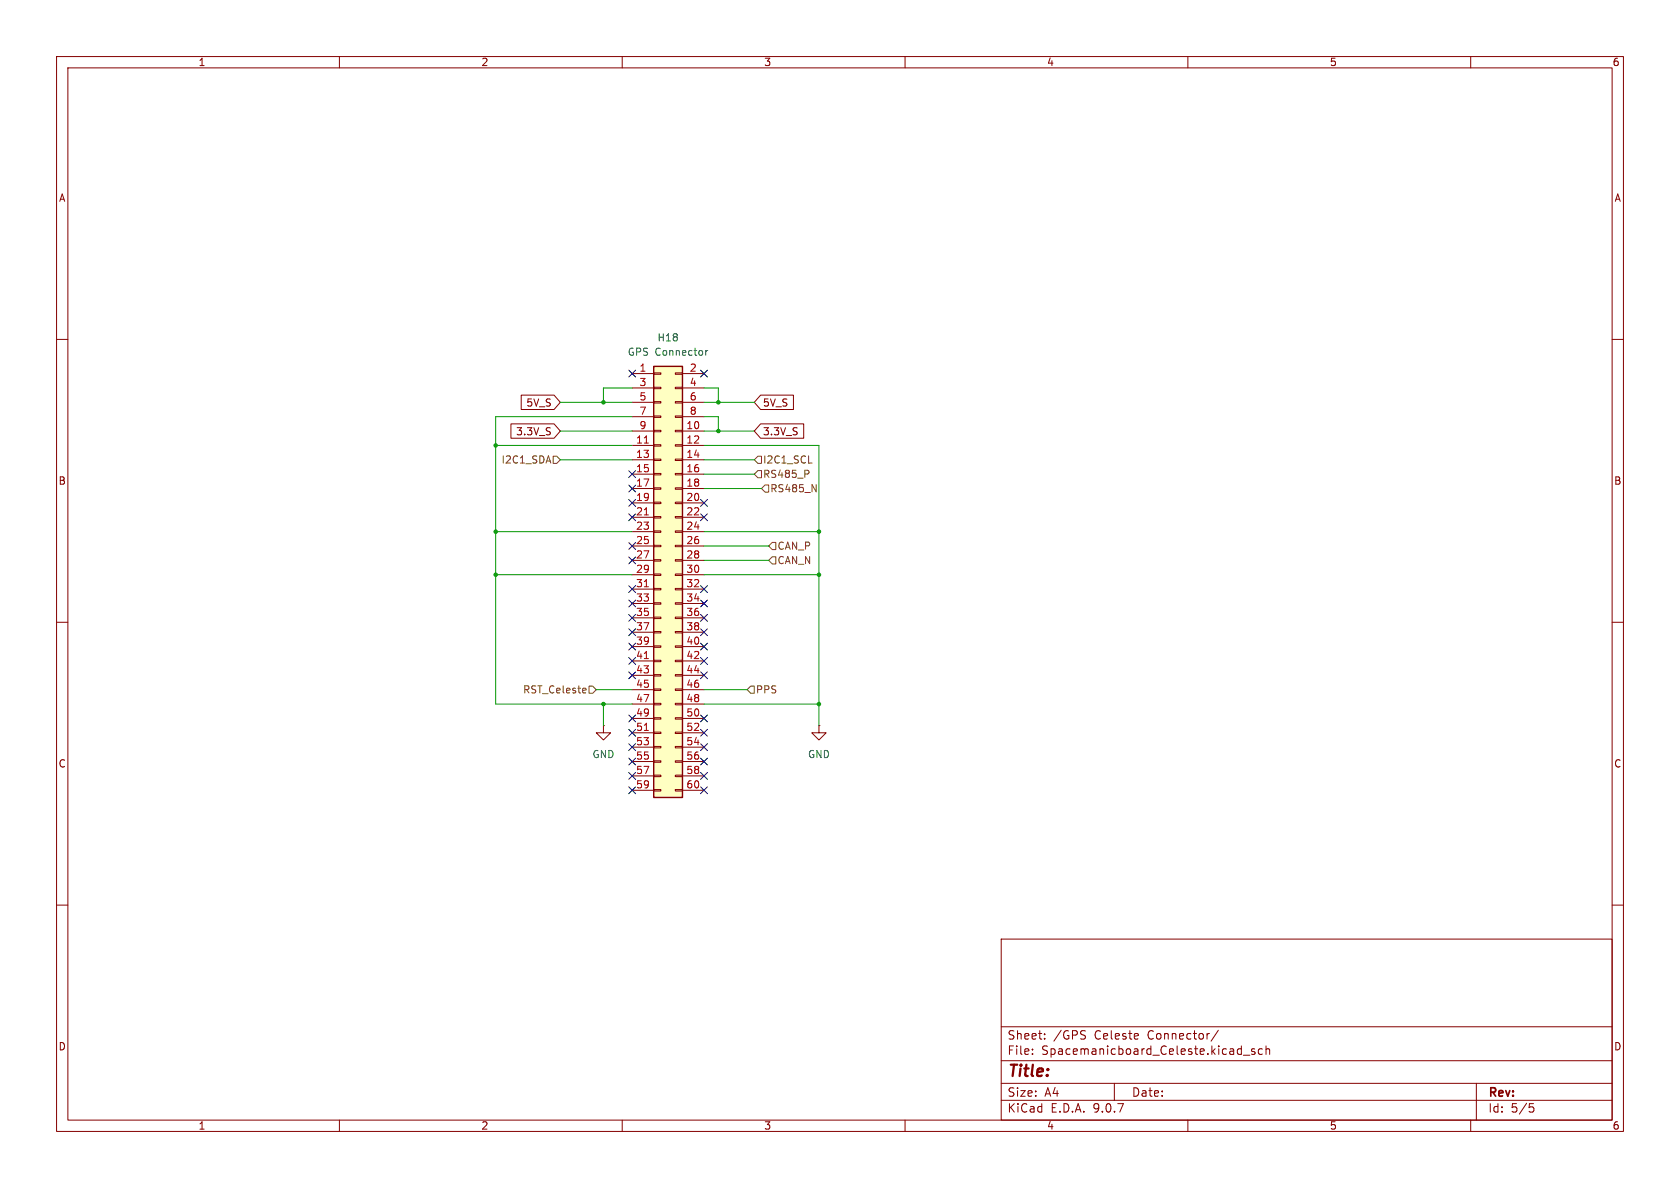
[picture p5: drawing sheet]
(kicad_sch
 (version 20250114)
 (generator "eeschema")
 (generator_version "9.0")
 (paper "A4")
 (lib_symbols
  (symbol "Connector_Generic:Conn_02x30_Odd_Even"
   (pin_names
    (offset 1.016) (hide yes)) (exclude_from_sim no) (in_bom yes) (on_board yes)
   (property "Reference" "J" (at 1.27 38.1 0) (effects (font (size 1.27 1.27))))
   (property "Value" "Conn_02x30_Odd_Even" (at 1.27 -40.64 0) (effects (font (size 1.27 1.27))))
   (property "Footprint" "" (at 0 0 0) (effects (font (size 1.27 1.27)) (hide yes)))
   (property "Datasheet" "~" (at 0 0 0) (effects (font (size 1.27 1.27)) (hide yes)))
   (property "Description" "Generic connector, double row, 02x30, odd/even pin numbering scheme (row 1 odd numbers, row 2 even numbers), script generated (kicad-library-utils/schlib/autogen/connector/)" (at 0 0 0) (effects (font (size 1.27 1.27)) (hide yes)))
   (symbol "Conn_02x30_Odd_Even_1_1"
    (rectangle (start -1.27 36.83) (end 3.81 -39.37) (stroke (width 0.254) (type default)) (fill (type background)))
    (rectangle (start -1.27 35.687) (end 0 35.433) (stroke (width 0.1524) (type default)) (fill (type none)))
    (rectangle (start -1.27 33.147) (end 0 32.893) (stroke (width 0.1524) (type default)) (fill (type none)))
    (rectangle (start -1.27 30.607) (end 0 30.353) (stroke (width 0.1524) (type default)) (fill (type none)))
    (rectangle (start -1.27 28.067) (end 0 27.813) (stroke (width 0.1524) (type default)) (fill (type none)))
    (rectangle (start -1.27 25.527) (end 0 25.273) (stroke (width 0.1524) (type default)) (fill (type none)))
    (rectangle (start -1.27 22.987) (end 0 22.733) (stroke (width 0.1524) (type default)) (fill (type none)))
    (rectangle (start -1.27 20.447) (end 0 20.193) (stroke (width 0.1524) (type default)) (fill (type none)))
    (rectangle (start -1.27 17.907) (end 0 17.653) (stroke (width 0.1524) (type default)) (fill (type none)))
    (rectangle (start -1.27 15.367) (end 0 15.113) (stroke (width 0.1524) (type default)) (fill (type none)))
    (rectangle (start -1.27 12.827) (end 0 12.573) (stroke (width 0.1524) (type default)) (fill (type none)))
    (rectangle (start -1.27 10.287) (end 0 10.033) (stroke (width 0.1524) (type default)) (fill (type none)))
    (rectangle (start -1.27 7.747) (end 0 7.493) (stroke (width 0.1524) (type default)) (fill (type none)))
    (rectangle (start -1.27 5.207) (end 0 4.953) (stroke (width 0.1524) (type default)) (fill (type none)))
    (rectangle (start -1.27 2.667) (end 0 2.413) (stroke (width 0.1524) (type default)) (fill (type none)))
    (rectangle (start -1.27 0.127) (end 0 -0.127) (stroke (width 0.1524) (type default)) (fill (type none)))
    (rectangle (start -1.27 -2.413) (end 0 -2.667) (stroke (width 0.1524) (type default)) (fill (type none)))
    (rectangle (start -1.27 -4.953) (end 0 -5.207) (stroke (width 0.1524) (type default)) (fill (type none)))
    (rectangle (start -1.27 -7.493) (end 0 -7.747) (stroke (width 0.1524) (type default)) (fill (type none)))
    (rectangle (start -1.27 -10.033) (end 0 -10.287) (stroke (width 0.1524) (type default)) (fill (type none)))
    (rectangle (start -1.27 -12.573) (end 0 -12.827) (stroke (width 0.1524) (type default)) (fill (type none)))
    (rectangle (start -1.27 -15.113) (end 0 -15.367) (stroke (width 0.1524) (type default)) (fill (type none)))
    (rectangle (start -1.27 -17.653) (end 0 -17.907) (stroke (width 0.1524) (type default)) (fill (type none)))
    (rectangle (start -1.27 -20.193) (end 0 -20.447) (stroke (width 0.1524) (type default)) (fill (type none)))
    (rectangle (start -1.27 -22.733) (end 0 -22.987) (stroke (width 0.1524) (type default)) (fill (type none)))
    (rectangle (start -1.27 -25.273) (end 0 -25.527) (stroke (width 0.1524) (type default)) (fill (type none)))
    (rectangle (start -1.27 -27.813) (end 0 -28.067) (stroke (width 0.1524) (type default)) (fill (type none)))
    (rectangle (start -1.27 -30.353) (end 0 -30.607) (stroke (width 0.1524) (type default)) (fill (type none)))
    (rectangle (start -1.27 -32.893) (end 0 -33.147) (stroke (width 0.1524) (type default)) (fill (type none)))
    (rectangle (start -1.27 -35.433) (end 0 -35.687) (stroke (width 0.1524) (type default)) (fill (type none)))
    (rectangle (start -1.27 -37.973) (end 0 -38.227) (stroke (width 0.1524) (type default)) (fill (type none)))
    (rectangle (start 3.81 35.687) (end 2.54 35.433) (stroke (width 0.1524) (type default)) (fill (type none)))
    (rectangle (start 3.81 33.147) (end 2.54 32.893) (stroke (width 0.1524) (type default)) (fill (type none)))
    (rectangle (start 3.81 30.607) (end 2.54 30.353) (stroke (width 0.1524) (type default)) (fill (type none)))
    (rectangle (start 3.81 28.067) (end 2.54 27.813) (stroke (width 0.1524) (type default)) (fill (type none)))
    (rectangle (start 3.81 25.527) (end 2.54 25.273) (stroke (width 0.1524) (type default)) (fill (type none)))
    (rectangle (start 3.81 22.987) (end 2.54 22.733) (stroke (width 0.1524) (type default)) (fill (type none)))
    (rectangle (start 3.81 20.447) (end 2.54 20.193) (stroke (width 0.1524) (type default)) (fill (type none)))
    (rectangle (start 3.81 17.907) (end 2.54 17.653) (stroke (width 0.1524) (type default)) (fill (type none)))
    (rectangle (start 3.81 15.367) (end 2.54 15.113) (stroke (width 0.1524) (type default)) (fill (type none)))
    (rectangle (start 3.81 12.827) (end 2.54 12.573) (stroke (width 0.1524) (type default)) (fill (type none)))
    (rectangle (start 3.81 10.287) (end 2.54 10.033) (stroke (width 0.1524) (type default)) (fill (type none)))
    (rectangle (start 3.81 7.747) (end 2.54 7.493) (stroke (width 0.1524) (type default)) (fill (type none)))
    (rectangle (start 3.81 5.207) (end 2.54 4.953) (stroke (width 0.1524) (type default)) (fill (type none)))
    (rectangle (start 3.81 2.667) (end 2.54 2.413) (stroke (width 0.1524) (type default)) (fill (type none)))
    (rectangle (start 3.81 0.127) (end 2.54 -0.127) (stroke (width 0.1524) (type default)) (fill (type none)))
    (rectangle (start 3.81 -2.413) (end 2.54 -2.667) (stroke (width 0.1524) (type default)) (fill (type none)))
    (rectangle (start 3.81 -4.953) (end 2.54 -5.207) (stroke (width 0.1524) (type default)) (fill (type none)))
    (rectangle (start 3.81 -7.493) (end 2.54 -7.747) (stroke (width 0.1524) (type default)) (fill (type none)))
    (rectangle (start 3.81 -10.033) (end 2.54 -10.287) (stroke (width 0.1524) (type default)) (fill (type none)))
    (rectangle (start 3.81 -12.573) (end 2.54 -12.827) (stroke (width 0.1524) (type default)) (fill (type none)))
    (rectangle (start 3.81 -15.113) (end 2.54 -15.367) (stroke (width 0.1524) (type default)) (fill (type none)))
    (rectangle (start 3.81 -17.653) (end 2.54 -17.907) (stroke (width 0.1524) (type default)) (fill (type none)))
    (rectangle (start 3.81 -20.193) (end 2.54 -20.447) (stroke (width 0.1524) (type default)) (fill (type none)))
    (rectangle (start 3.81 -22.733) (end 2.54 -22.987) (stroke (width 0.1524) (type default)) (fill (type none)))
    (rectangle (start 3.81 -25.273) (end 2.54 -25.527) (stroke (width 0.1524) (type default)) (fill (type none)))
    (rectangle (start 3.81 -27.813) (end 2.54 -28.067) (stroke (width 0.1524) (type default)) (fill (type none)))
    (rectangle (start 3.81 -30.353) (end 2.54 -30.607) (stroke (width 0.1524) (type default)) (fill (type none)))
    (rectangle (start 3.81 -32.893) (end 2.54 -33.147) (stroke (width 0.1524) (type default)) (fill (type none)))
    (rectangle (start 3.81 -35.433) (end 2.54 -35.687) (stroke (width 0.1524) (type default)) (fill (type none)))
    (rectangle (start 3.81 -37.973) (end 2.54 -38.227) (stroke (width 0.1524) (type default)) (fill (type none)))
    (pin passive line (at -5.08 35.56 0) (length 3.81) (name "Pin_1" (effects (font (size 1.27 1.27)))) (number "1" (effects (font (size 1.27 1.27)))))
    (pin passive line (at -5.08 33.02 0) (length 3.81) (name "Pin_3" (effects (font (size 1.27 1.27)))) (number "3" (effects (font (size 1.27 1.27)))))
    (pin passive line (at -5.08 30.48 0) (length 3.81) (name "Pin_5" (effects (font (size 1.27 1.27)))) (number "5" (effects (font (size 1.27 1.27)))))
    (pin passive line (at -5.08 27.94 0) (length 3.81) (name "Pin_7" (effects (font (size 1.27 1.27)))) (number "7" (effects (font (size 1.27 1.27)))))
    (pin passive line (at -5.08 25.4 0) (length 3.81) (name "Pin_9" (effects (font (size 1.27 1.27)))) (number "9" (effects (font (size 1.27 1.27)))))
    (pin passive line (at -5.08 22.86 0) (length 3.81) (name "Pin_11" (effects (font (size 1.27 1.27)))) (number "11" (effects (font (size 1.27 1.27)))))
    (pin passive line (at -5.08 20.32 0) (length 3.81) (name "Pin_13" (effects (font (size 1.27 1.27)))) (number "13" (effects (font (size 1.27 1.27)))))
    (pin passive line (at -5.08 17.78 0) (length 3.81) (name "Pin_15" (effects (font (size 1.27 1.27)))) (number "15" (effects (font (size 1.27 1.27)))))
    (pin passive line (at -5.08 15.24 0) (length 3.81) (name "Pin_17" (effects (font (size 1.27 1.27)))) (number "17" (effects (font (size 1.27 1.27)))))
    (pin passive line (at -5.08 12.7 0) (length 3.81) (name "Pin_19" (effects (font (size 1.27 1.27)))) (number "19" (effects (font (size 1.27 1.27)))))
    (pin passive line (at -5.08 10.16 0) (length 3.81) (name "Pin_21" (effects (font (size 1.27 1.27)))) (number "21" (effects (font (size 1.27 1.27)))))
    (pin passive line (at -5.08 7.62 0) (length 3.81) (name "Pin_23" (effects (font (size 1.27 1.27)))) (number "23" (effects (font (size 1.27 1.27)))))
    (pin passive line (at -5.08 5.08 0) (length 3.81) (name "Pin_25" (effects (font (size 1.27 1.27)))) (number "25" (effects (font (size 1.27 1.27)))))
    (pin passive line (at -5.08 2.54 0) (length 3.81) (name "Pin_27" (effects (font (size 1.27 1.27)))) (number "27" (effects (font (size 1.27 1.27)))))
    (pin passive line (at -5.08 0 0) (length 3.81) (name "Pin_29" (effects (font (size 1.27 1.27)))) (number "29" (effects (font (size 1.27 1.27)))))
    (pin passive line (at -5.08 -2.54 0) (length 3.81) (name "Pin_31" (effects (font (size 1.27 1.27)))) (number "31" (effects (font (size 1.27 1.27)))))
    (pin passive line (at -5.08 -5.08 0) (length 3.81) (name "Pin_33" (effects (font (size 1.27 1.27)))) (number "33" (effects (font (size 1.27 1.27)))))
    (pin passive line (at -5.08 -7.62 0) (length 3.81) (name "Pin_35" (effects (font (size 1.27 1.27)))) (number "35" (effects (font (size 1.27 1.27)))))
    (pin passive line (at -5.08 -10.16 0) (length 3.81) (name "Pin_37" (effects (font (size 1.27 1.27)))) (number "37" (effects (font (size 1.27 1.27)))))
    (pin passive line (at -5.08 -12.7 0) (length 3.81) (name "Pin_39" (effects (font (size 1.27 1.27)))) (number "39" (effects (font (size 1.27 1.27)))))
    (pin passive line (at -5.08 -15.24 0) (length 3.81) (name "Pin_41" (effects (font (size 1.27 1.27)))) (number "41" (effects (font (size 1.27 1.27)))))
    (pin passive line (at -5.08 -17.78 0) (length 3.81) (name "Pin_43" (effects (font (size 1.27 1.27)))) (number "43" (effects (font (size 1.27 1.27)))))
    (pin passive line (at -5.08 -20.32 0) (length 3.81) (name "Pin_45" (effects (font (size 1.27 1.27)))) (number "45" (effects (font (size 1.27 1.27)))))
    (pin passive line (at -5.08 -22.86 0) (length 3.81) (name "Pin_47" (effects (font (size 1.27 1.27)))) (number "47" (effects (font (size 1.27 1.27)))))
    (pin passive line (at -5.08 -25.4 0) (length 3.81) (name "Pin_49" (effects (font (size 1.27 1.27)))) (number "49" (effects (font (size 1.27 1.27)))))
    (pin passive line (at -5.08 -27.94 0) (length 3.81) (name "Pin_51" (effects (font (size 1.27 1.27)))) (number "51" (effects (font (size 1.27 1.27)))))
    (pin passive line (at -5.08 -30.48 0) (length 3.81) (name "Pin_53" (effects (font (size 1.27 1.27)))) (number "53" (effects (font (size 1.27 1.27)))))
    (pin passive line (at -5.08 -33.02 0) (length 3.81) (name "Pin_55" (effects (font (size 1.27 1.27)))) (number "55" (effects (font (size 1.27 1.27)))))
    (pin passive line (at -5.08 -35.56 0) (length 3.81) (name "Pin_57" (effects (font (size 1.27 1.27)))) (number "57" (effects (font (size 1.27 1.27)))))
    (pin passive line (at -5.08 -38.1 0) (length 3.81) (name "Pin_59" (effects (font (size 1.27 1.27)))) (number "59" (effects (font (size 1.27 1.27)))))
    (pin passive line (at 7.62 35.56 180) (length 3.81) (name "Pin_2" (effects (font (size 1.27 1.27)))) (number "2" (effects (font (size 1.27 1.27)))))
    (pin passive line (at 7.62 33.02 180) (length 3.81) (name "Pin_4" (effects (font (size 1.27 1.27)))) (number "4" (effects (font (size 1.27 1.27)))))
    (pin passive line (at 7.62 30.48 180) (length 3.81) (name "Pin_6" (effects (font (size 1.27 1.27)))) (number "6" (effects (font (size 1.27 1.27)))))
    (pin passive line (at 7.62 27.94 180) (length 3.81) (name "Pin_8" (effects (font (size 1.27 1.27)))) (number "8" (effects (font (size 1.27 1.27)))))
    (pin passive line (at 7.62 25.4 180) (length 3.81) (name "Pin_10" (effects (font (size 1.27 1.27)))) (number "10" (effects (font (size 1.27 1.27)))))
    (pin passive line (at 7.62 22.86 180) (length 3.81) (name "Pin_12" (effects (font (size 1.27 1.27)))) (number "12" (effects (font (size 1.27 1.27)))))
    (pin passive line (at 7.62 20.32 180) (length 3.81) (name "Pin_14" (effects (font (size 1.27 1.27)))) (number "14" (effects (font (size 1.27 1.27)))))
    (pin passive line (at 7.62 17.78 180) (length 3.81) (name "Pin_16" (effects (font (size 1.27 1.27)))) (number "16" (effects (font (size 1.27 1.27)))))
    (pin passive line (at 7.62 15.24 180) (length 3.81) (name "Pin_18" (effects (font (size 1.27 1.27)))) (number "18" (effects (font (size 1.27 1.27)))))
    (pin passive line (at 7.62 12.7 180) (length 3.81) (name "Pin_20" (effects (font (size 1.27 1.27)))) (number "20" (effects (font (size 1.27 1.27)))))
    (pin passive line (at 7.62 10.16 180) (length 3.81) (name "Pin_22" (effects (font (size 1.27 1.27)))) (number "22" (effects (font (size 1.27 1.27)))))
    (pin passive line (at 7.62 7.62 180) (length 3.81) (name "Pin_24" (effects (font (size 1.27 1.27)))) (number "24" (effects (font (size 1.27 1.27)))))
    (pin passive line (at 7.62 5.08 180) (length 3.81) (name "Pin_26" (effects (font (size 1.27 1.27)))) (number "26" (effects (font (size 1.27 1.27)))))
    (pin passive line (at 7.62 2.54 180) (length 3.81) (name "Pin_28" (effects (font (size 1.27 1.27)))) (number "28" (effects (font (size 1.27 1.27)))))
    (pin passive line (at 7.62 0 180) (length 3.81) (name "Pin_30" (effects (font (size 1.27 1.27)))) (number "30" (effects (font (size 1.27 1.27)))))
    (pin passive line (at 7.62 -2.54 180) (length 3.81) (name "Pin_32" (effects (font (size 1.27 1.27)))) (number "32" (effects (font (size 1.27 1.27)))))
    (pin passive line (at 7.62 -5.08 180) (length 3.81) (name "Pin_34" (effects (font (size 1.27 1.27)))) (number "34" (effects (font (size 1.27 1.27)))))
    (pin passive line (at 7.62 -7.62 180) (length 3.81) (name "Pin_36" (effects (font (size 1.27 1.27)))) (number "36" (effects (font (size 1.27 1.27)))))
    (pin passive line (at 7.62 -10.16 180) (length 3.81) (name "Pin_38" (effects (font (size 1.27 1.27)))) (number "38" (effects (font (size 1.27 1.27)))))
    (pin passive line (at 7.62 -12.7 180) (length 3.81) (name "Pin_40" (effects (font (size 1.27 1.27)))) (number "40" (effects (font (size 1.27 1.27)))))
    (pin passive line (at 7.62 -15.24 180) (length 3.81) (name "Pin_42" (effects (font (size 1.27 1.27)))) (number "42" (effects (font (size 1.27 1.27)))))
    (pin passive line (at 7.62 -17.78 180) (length 3.81) (name "Pin_44" (effects (font (size 1.27 1.27)))) (number "44" (effects (font (size 1.27 1.27)))))
    (pin passive line (at 7.62 -20.32 180) (length 3.81) (name "Pin_46" (effects (font (size 1.27 1.27)))) (number "46" (effects (font (size 1.27 1.27)))))
    (pin passive line (at 7.62 -22.86 180) (length 3.81) (name "Pin_48" (effects (font (size 1.27 1.27)))) (number "48" (effects (font (size 1.27 1.27)))))
    (pin passive line (at 7.62 -25.4 180) (length 3.81) (name "Pin_50" (effects (font (size 1.27 1.27)))) (number "50" (effects (font (size 1.27 1.27)))))
    (pin passive line (at 7.62 -27.94 180) (length 3.81) (name "Pin_52" (effects (font (size 1.27 1.27)))) (number "52" (effects (font (size 1.27 1.27)))))
    (pin passive line (at 7.62 -30.48 180) (length 3.81) (name "Pin_54" (effects (font (size 1.27 1.27)))) (number "54" (effects (font (size 1.27 1.27)))))
    (pin passive line (at 7.62 -33.02 180) (length 3.81) (name "Pin_56" (effects (font (size 1.27 1.27)))) (number "56" (effects (font (size 1.27 1.27)))))
    (pin passive line (at 7.62 -35.56 180) (length 3.81) (name "Pin_58" (effects (font (size 1.27 1.27)))) (number "58" (effects (font (size 1.27 1.27)))))
    (pin passive line (at 7.62 -38.1 180) (length 3.81) (name "Pin_60" (effects (font (size 1.27 1.27)))) (number "60" (effects (font (size 1.27 1.27))))))
   (embedded_fonts no))
  (symbol "power:GND"
   (power)
   (pin_numbers (hide yes))
   (pin_names
    (offset 0) (hide yes)) (exclude_from_sim no) (in_bom yes) (on_board yes)
   (property "Reference" "#PWR" (at 0 -6.35 0) (effects (font (size 1.27 1.27)) (hide yes)))
   (property "Value" "GND" (at 0 -3.81 0) (effects (font (size 1.27 1.27))))
   (property "Footprint" "" (at 0 0 0) (effects (font (size 1.27 1.27)) (hide yes)))
   (property "Datasheet" "" (at 0 0 0) (effects (font (size 1.27 1.27)) (hide yes)))
   (property "Description" "Power symbol creates a global label with name \"GND\" , ground" (at 0 0 0) (effects (font (size 1.27 1.27)) (hide yes)))
   (symbol "GND_0_1"
    (polyline (pts (xy 0 0) (xy 0 -1.27) (xy 1.27 -1.27) (xy 0 -2.54) (xy -1.27 -1.27) (xy 0 -1.27)) (stroke (width 0) (type default)) (fill (type none))))
   (symbol "GND_1_1"
    (pin power_in line (at 0 0 270) (length 0) (name "~" (effects (font (size 1.27 1.27)))) (number "1" (effects (font (size 1.27 1.27))))))
   (embedded_fonts no)))
 (junction
  (at 144.78 93.98)
  (diameter 0)
  (color 0 0 0 0))
 (junction
  (at 127 71.12)
  (diameter 0)
  (color 0 0 0 0))
 (junction
  (at 127 76.2)
  (diameter 0)
  (color 0 0 0 0))
 (junction
  (at 144.78 124.46)
  (diameter 0)
  (color 0 0 0 0))
 (junction
  (at 87.63 101.6)
  (diameter 0)
  (color 0 0 0 0))
 (junction
  (at 87.63 93.98)
  (diameter 0)
  (color 0 0 0 0))
 (junction
  (at 106.68 124.46)
  (diameter 0)
  (color 0 0 0 0))
 (junction
  (at 106.68 71.12)
  (diameter 0)
  (color 0 0 0 0))
 (junction
  (at 144.78 101.6)
  (diameter 0)
  (color 0 0 0 0))
 (junction
  (at 87.63 78.74)
  (diameter 0)
  (color 0 0 0 0))
 (no_connect
  (at 124.46 134.62))
 (no_connect
  (at 111.76 106.68))
 (no_connect
  (at 124.46 66.04))
 (no_connect
  (at 111.76 83.82))
 (no_connect
  (at 111.76 66.04))
 (no_connect
  (at 124.46 109.22))
 (no_connect
  (at 111.76 109.22))
 (no_connect
  (at 124.46 139.7))
 (no_connect
  (at 124.46 116.84))
 (no_connect
  (at 111.76 96.52))
 (no_connect
  (at 111.76 137.16))
 (no_connect
  (at 111.76 91.44))
 (no_connect
  (at 111.76 111.76))
 (no_connect
  (at 111.76 116.84))
 (no_connect
  (at 124.46 127))
 (no_connect
  (at 111.76 129.54))
 (no_connect
  (at 111.76 119.38))
 (no_connect
  (at 124.46 111.76))
 (no_connect
  (at 124.46 137.16))
 (no_connect
  (at 124.46 114.3))
 (no_connect
  (at 124.46 104.14))
 (no_connect
  (at 124.46 129.54))
 (no_connect
  (at 111.76 134.62))
 (no_connect
  (at 124.46 91.44))
 (no_connect
  (at 111.76 127))
 (no_connect
  (at 111.76 132.08))
 (no_connect
  (at 124.46 119.38))
 (no_connect
  (at 111.76 86.36))
 (no_connect
  (at 124.46 88.9))
 (no_connect
  (at 124.46 106.68))
 (no_connect
  (at 124.46 132.08))
 (no_connect
  (at 111.76 88.9))
 (no_connect
  (at 111.76 99.06))
 (no_connect
  (at 111.76 114.3))
 (no_connect
  (at 111.76 104.14))
 (no_connect
  (at 111.76 139.7))
 (wire
  (pts (xy 87.63 124.46) (xy 106.68 124.46))
  (stroke (width 0) (type default)))
 (wire
  (pts (xy 124.46 73.66) (xy 127 73.66))
  (stroke (width 0) (type default)))
 (wire
  (pts (xy 124.46 71.12) (xy 127 71.12))
  (stroke (width 0) (type default)))
 (wire
  (pts (xy 124.46 99.06) (xy 135.89 99.06))
  (stroke (width 0) (type default)))
 (wire
  (pts (xy 124.46 93.98) (xy 144.78 93.98))
  (stroke (width 0) (type default)))
 (wire
  (pts (xy 124.46 81.28) (xy 133.35 81.28))
  (stroke (width 0) (type default)))
 (wire
  (pts (xy 99.06 71.12) (xy 106.68 71.12))
  (stroke (width 0) (type default)))
 (wire
  (pts (xy 87.63 101.6) (xy 111.76 101.6))
  (stroke (width 0) (type default)))
 (wire
  (pts (xy 124.46 101.6) (xy 144.78 101.6))
  (stroke (width 0) (type default)))
 (wire
  (pts (xy 124.46 96.52) (xy 135.89 96.52))
  (stroke (width 0) (type default)))
 (wire
  (pts (xy 87.63 73.66) (xy 111.76 73.66))
  (stroke (width 0) (type default)))
 (wire
  (pts (xy 105.41 121.92) (xy 111.76 121.92))
  (stroke (width 0) (type default)))
 (wire
  (pts (xy 106.68 68.58) (xy 111.76 68.58))
  (stroke (width 0) (type default)))
 (wire
  (pts (xy 87.63 93.98) (xy 111.76 93.98))
  (stroke (width 0) (type default)))
 (wire
  (pts (xy 127 76.2) (xy 133.35 76.2))
  (stroke (width 0) (type default)))
 (wire
  (pts (xy 87.63 101.6) (xy 87.63 124.46))
  (stroke (width 0) (type default)))
 (wire
  (pts (xy 124.46 83.82) (xy 133.35 83.82))
  (stroke (width 0) (type default)))
 (wire
  (pts (xy 87.63 73.66) (xy 87.63 78.74))
  (stroke (width 0) (type default)))
 (wire
  (pts (xy 144.78 124.46) (xy 144.78 128.27))
  (stroke (width 0) (type default)))
 (wire
  (pts (xy 87.63 78.74) (xy 87.63 93.98))
  (stroke (width 0) (type default)))
 (wire
  (pts (xy 144.78 101.6) (xy 144.78 124.46))
  (stroke (width 0) (type default)))
 (wire
  (pts (xy 127 73.66) (xy 127 76.2))
  (stroke (width 0) (type default)))
 (wire
  (pts (xy 99.06 81.28) (xy 111.76 81.28))
  (stroke (width 0) (type default)))
 (wire
  (pts (xy 106.68 68.58) (xy 106.68 71.12))
  (stroke (width 0) (type default)))
 (wire
  (pts (xy 124.46 76.2) (xy 127 76.2))
  (stroke (width 0) (type default)))
 (wire
  (pts (xy 87.63 78.74) (xy 111.76 78.74))
  (stroke (width 0) (type default)))
 (wire
  (pts (xy 144.78 78.74) (xy 144.78 93.98))
  (stroke (width 0) (type default)))
 (wire
  (pts (xy 106.68 71.12) (xy 111.76 71.12))
  (stroke (width 0) (type default)))
 (wire
  (pts (xy 124.46 68.58) (xy 127 68.58))
  (stroke (width 0) (type default)))
 (wire
  (pts (xy 127 71.12) (xy 133.35 71.12))
  (stroke (width 0) (type default)))
 (wire
  (pts (xy 106.68 124.46) (xy 106.68 128.27))
  (stroke (width 0) (type default)))
 (wire
  (pts (xy 144.78 93.98) (xy 144.78 101.6))
  (stroke (width 0) (type default)))
 (wire
  (pts (xy 127 68.58) (xy 127 71.12))
  (stroke (width 0) (type default)))
 (wire
  (pts (xy 106.68 124.46) (xy 111.76 124.46))
  (stroke (width 0) (type default)))
 (wire
  (pts (xy 87.63 93.98) (xy 87.63 101.6))
  (stroke (width 0) (type default)))
 (wire
  (pts (xy 124.46 121.92) (xy 132.08 121.92))
  (stroke (width 0) (type default)))
 (wire
  (pts (xy 124.46 124.46) (xy 144.78 124.46))
  (stroke (width 0) (type default)))
 (wire
  (pts (xy 99.06 76.2) (xy 111.76 76.2))
  (stroke (width 0) (type default)))
 (wire
  (pts (xy 124.46 86.36) (xy 134.62 86.36))
  (stroke (width 0) (type default)))
 (wire
  (pts (xy 124.46 78.74) (xy 144.78 78.74))
  (stroke (width 0) (type default)))
 (global_label "3.3V_S"
  (shape input)
  (at 133.35 76.2 0)
  (fields_autoplaced yes)
  (effects (font (size 1.27 1.27)) (justify left))
  (property "Intersheetrefs" "${INTERSHEET_REFS}" (at 142.6247 76.2 0) (effects (font (size 1.27 1.27)) (justify left) (hide yes))))
 (global_label "3.3V_S"
  (shape input)
  (at 99.06 76.2 180)
  (fields_autoplaced yes)
  (effects (font (size 1.27 1.27)) (justify right))
  (property "Intersheetrefs" "${INTERSHEET_REFS}" (at 89.7853 76.2 0) (effects (font (size 1.27 1.27)) (justify right) (hide yes))))
 (global_label "5V_S"
  (shape input)
  (at 99.06 71.12 180)
  (fields_autoplaced yes)
  (effects (font (size 1.27 1.27)) (justify right))
  (property "Intersheetrefs" "${INTERSHEET_REFS}" (at 91.5996 71.12 0) (effects (font (size 1.27 1.27)) (justify right) (hide yes))))
 (global_label "5V_S"
  (shape input)
  (at 133.35 71.12 0)
  (fields_autoplaced yes)
  (effects (font (size 1.27 1.27)) (justify left))
  (property "Intersheetrefs" "${INTERSHEET_REFS}" (at 140.8104 71.12 0) (effects (font (size 1.27 1.27)) (justify left) (hide yes))))
 (hierarchical_label "RS485_P"
  (shape input)
  (at 133.35 83.82 0)
  (effects (font (size 1.27 1.27)) (justify left)))
 (hierarchical_label "RST_Celeste"
  (shape input)
  (at 105.41 121.92 180)
  (effects (font (size 1.27 1.27)) (justify right)))
 (hierarchical_label "PPS"
  (shape input)
  (at 132.08 121.92 0)
  (effects (font (size 1.27 1.27)) (justify left)))
 (hierarchical_label "CAN_N"
  (shape input)
  (at 135.89 99.06 0)
  (effects (font (size 1.27 1.27)) (justify left)))
 (hierarchical_label "CAN_P"
  (shape input)
  (at 135.89 96.52 0)
  (effects (font (size 1.27 1.27)) (justify left)))
 (hierarchical_label "I2C1_SDA"
  (shape input)
  (at 99.06 81.28 180)
  (effects (font (size 1.27 1.27)) (justify right)))
 (hierarchical_label "I2C1_SCL"
  (shape input)
  (at 133.35 81.28 0)
  (effects (font (size 1.27 1.27)) (justify left)))
 (hierarchical_label "RS485_N"
  (shape input)
  (at 134.62 86.36 0)
  (effects (font (size 1.27 1.27)) (justify left)))
 (symbol
  (lib_id "power:GND")
  (at 106.68 128.27 0)
  (unit 1)
  (exclude_from_sim no)
  (in_bom yes)
  (on_board yes)
  (dnp no)
  (fields_autoplaced yes)
  (property "Reference" "#PWR06" (at 106.68 134.62 0) (effects (font (size 1.27 1.27)) (hide yes)))
  (property "Value" "GND" (at 106.68 133.35 0) (effects (font (size 1.27 1.27))))
  (property "Footprint" "" (at 106.68 128.27 0) (effects (font (size 1.27 1.27)) (hide yes)))
  (property "Datasheet" "" (at 106.68 128.27 0) (effects (font (size 1.27 1.27)) (hide yes)))
  (property "Description" "Power symbol creates a global label with name \"GND\" , ground" (at 106.68 128.27 0) (effects (font (size 1.27 1.27)) (hide yes)))
  (pin "1"))
 (symbol
  (lib_id "Connector_Generic:Conn_02x30_Odd_Even")
  (at 116.84 101.6 0)
  (unit 1)
  (exclude_from_sim no)
  (in_bom yes)
  (on_board yes)
  (dnp no)
  (fields_autoplaced yes)
  (property "Reference" "H18" (at 118.11 59.69 0) (effects (font (size 1.27 1.27))))
  (property "Value" "GPS Connector" (at 118.11 62.23 0) (effects (font (size 1.27 1.27))))
  (property "Footprint" "Connector_Molex:CON_MolexSlimStack_54363-0689" (at 116.84 101.6 0) (effects (font (size 1.27 1.27)) (hide yes)))
  (property "Datasheet" "~" (at 116.84 101.6 0) (effects (font (size 1.27 1.27)) (hide yes)))
  (property "Description" "Generic connector, double row, 02x30, odd/even pin numbering scheme (row 1 odd numbers, row 2 even numbers), script generated (kicad-library-utils/schlib/autogen/connector/)" (at 116.84 101.6 0) (effects (font (size 1.27 1.27)) (hide yes)))
  (pin "7")
  (pin "1")
  (pin "5")
  (pin "3")
  (pin "9")
  (pin "58")
  (pin "60")
  (pin "54")
  (pin "56")
  (pin "17")
  (pin "19")
  (pin "21")
  (pin "23")
  (pin "25")
  (pin "27")
  (pin "29")
  (pin "31")
  (pin "33")
  (pin "35")
  (pin "37")
  (pin "39")
  (pin "41")
  (pin "43")
  (pin "45")
  (pin "47")
  (pin "49")
  (pin "51")
  (pin "53")
  (pin "55")
  (pin "57")
  (pin "59")
  (pin "2")
  (pin "4")
  (pin "6")
  (pin "8")
  (pin "10")
  (pin "12")
  (pin "14")
  (pin "16")
  (pin "18")
  (pin "20")
  (pin "22")
  (pin "24")
  (pin "26")
  (pin "28")
  (pin "30")
  (pin "32")
  (pin "34")
  (pin "36")
  (pin "38")
  (pin "40")
  (pin "42")
  (pin "44")
  (pin "46")
  (pin "48")
  (pin "50")
  (pin "52")
  (pin "15")
  (pin "11")
  (pin "13"))
 (symbol
  (lib_id "power:GND")
  (at 144.78 128.27 0)
  (unit 1)
  (exclude_from_sim no)
  (in_bom yes)
  (on_board yes)
  (dnp no)
  (fields_autoplaced yes)
  (property "Reference" "#PWR04" (at 144.78 134.62 0) (effects (font (size 1.27 1.27)) (hide yes)))
  (property "Value" "GND" (at 144.78 133.35 0) (effects (font (size 1.27 1.27))))
  (property "Footprint" "" (at 144.78 128.27 0) (effects (font (size 1.27 1.27)) (hide yes)))
  (property "Datasheet" "" (at 144.78 128.27 0) (effects (font (size 1.27 1.27)) (hide yes)))
  (property "Description" "Power symbol creates a global label with name \"GND\" , ground" (at 144.78 128.27 0) (effects (font (size 1.27 1.27)) (hide yes)))
  (pin "1")))
